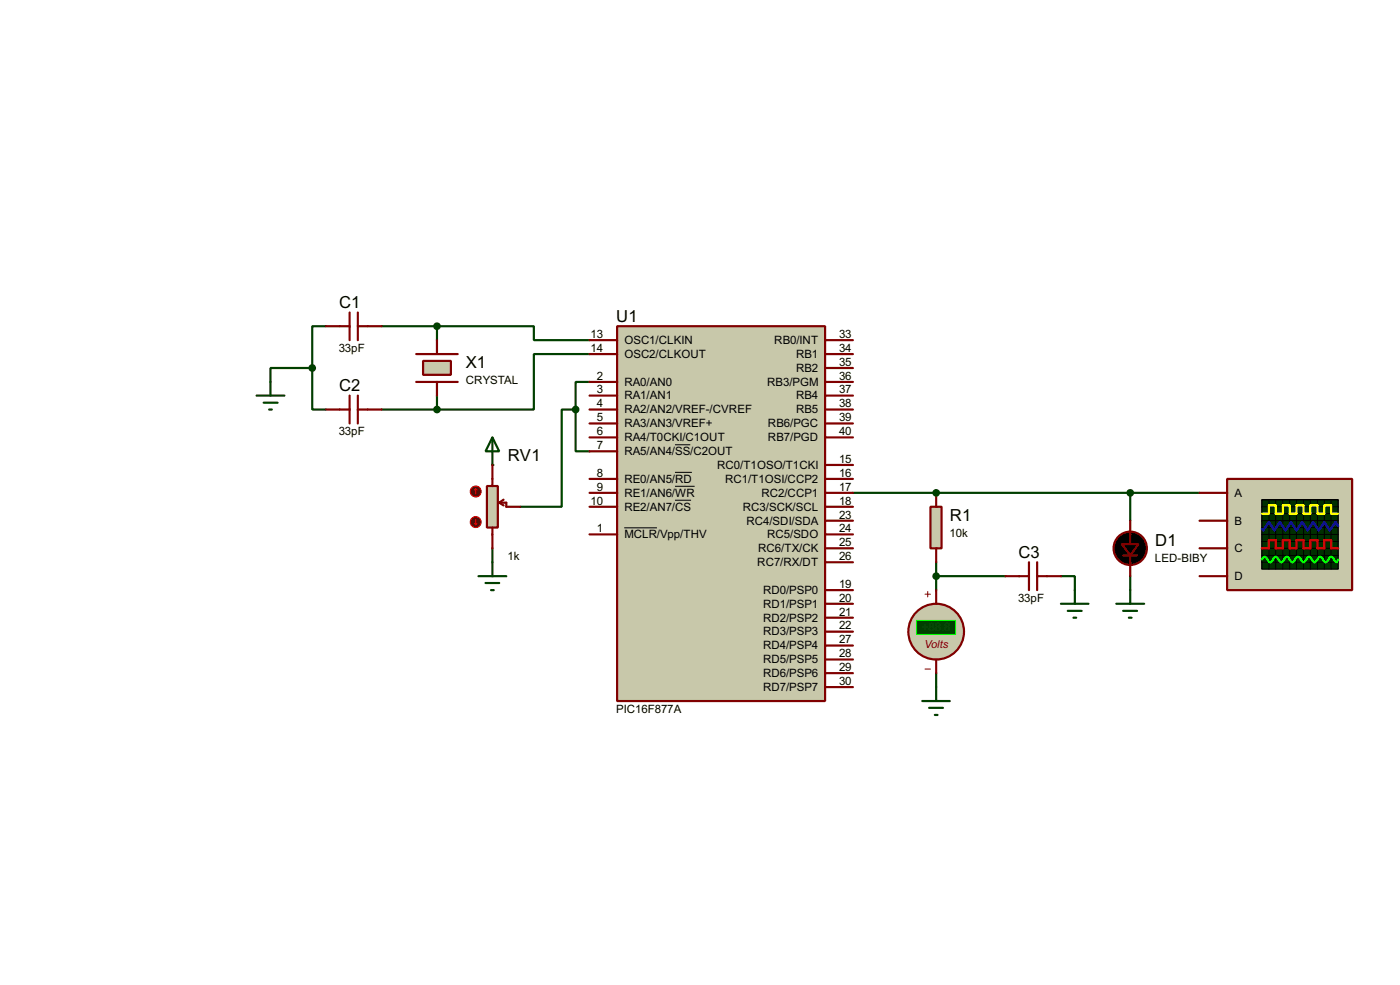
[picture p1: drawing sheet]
<svg xmlns="http://www.w3.org/2000/svg" width="256mm" height="180mm" viewBox="0 0 256 180" stroke-linecap="round" stroke-linejoin="round" font-family="sans-serif">
<path d="M59.7 59.7h-2.5v7.7M69.9 59.7h10.2M80.1 59.7h17.7v2.6h10.2M80.1 59.7v2.6M57.2 67.4v7.6h2.5M57.2 67.4h-7.6v2.5M69.9 75h10.2M80.1 72.4v2.6M108 64.8h-10.2v10.2h-17.7" fill="none" stroke="#004000" stroke-width=".4"/>
<circle cx="90.2" cy="85.1" r=".2" fill="#004000"/>
<path d="M105.5 75v7.6h2.5M105.5 75h-2.6v17.8h-7.6M108 69.9h-2.5v5.1M156.3 90.2h15.2M90.2 100.4v2.5M171.5 102.9v5.1M171.5 105.5h12.7M194.4 105.5h2.5v2.5M171.5 123.2v2.6" fill="none" stroke="#004000" stroke-width=".4"/>
<circle cx="171.5" cy="90.2" r=".2" fill="#004000"/>
<path d="M171.5 90.2h48.3M207.1 90.2v5.1M207.1 105.5v2.5" fill="none" stroke="#004000" stroke-width=".4"/>
<path d="M113.1 59.7h38.1v68.6h-38.1z" fill="#c8c8aa" stroke="#800000" stroke-width=".4"/>
<g fill="none" stroke="#800000" stroke-width=".4">
<path d="M76.3 69.9h7.6M76.3 64.8h7.6M108 69.9h5.1M108 72.4h5.1M108 75h5.1M108 62.3h5.1M108 64.8h5.1M108 77.5h5.1M151.2 69.9h5.1M151.2 72.4h5.1M151.2 75h5.1M151.2 62.3h5.1"/>
<path d="M151.2 64.8h5.1M151.2 77.5h5.1M151.2 67.4h5.1M108 80.1h5.1M108 82.6h5.1M108 87.7h5.1M108 90.2h5.1M108 92.8h5.1M108 97.8h5.1M151.2 80.1h5.1M151.2 87.7h5.1M151.2 90.2h5.1"/>
<path d="M151.2 92.8h5.1M151.2 97.8h5.1M151.2 95.3h5.1M151.2 85.1h5.1M151.2 108h5.1M151.2 110.5h5.1M151.2 118.2h5.1M151.2 115.6h5.1M151.2 113.1h5.1M151.2 102.9h5.1M151.2 100.4h5.1M151.2 125.8h5.1"/>
<path d="M151.2 123.2h5.1M151.2 120.7h5.1"/>
</g>
<path d="M114.4 96.6h6M123.7 81.4h2.8M123.7 86.5h3.1M123.7 89h3.6M123.7 91.6h2.9" fill="none" stroke="#000" stroke-width=".18"/>
<path d="M77.5 66.1h5.1v2.5h-5.1z" fill="#c8c8aa" stroke="#800000" stroke-width=".4"/>
<path d="M59.7 59.7h4.4M64.1 57.2v5.1M65.6 57.2v5.1M65.6 59.7h4.3M59.7 75h4.4M64.1 72.4v5.1M65.6 72.4v5.1M65.6 75h4.3M80.1 62.3v2.5M80.1 69.9v2.5" fill="none" stroke="#800000" stroke-width=".4"/>
<g fill="#004000" stroke="#004000" stroke-width=".4">
<circle cx="80" cy="59.7" r=".5"/>
<circle cx="80" cy="75" r=".5"/>
<circle cx="57.2" cy="67.4" r=".5"/>
</g>
<path d="M47 72.4h5.1M48.3 73.7h2.6M49.3 75h.5M49.6 69.9v2.5M90.2 80.1l1.3 2.5h-2.5zM90.2 80.1v5" fill="none" stroke="#004000" stroke-width=".4"/>
<path d="M89.2 89h2v7.6h-2z" fill="#c8c8aa" stroke="#800000" stroke-width=".4"/>
<path d="M90.2 85.1v3.9M90.2 96.6v3.8M91.5 92l.8 .5M91.5 92h1.3v.8h2.5M92.3 91.5l-.8 .5" fill="none" stroke="#800000" stroke-width=".4"/>
<circle cx="87.1" cy="90" r="1" fill="#400000" stroke="#f00" stroke-width=".2"/>
<path d="M87.2 89.5l-.3 .2M87.2 89.5l.2 .2M87.2 89.5v1" fill="none" stroke="#f00" stroke-width=".2"/>
<circle cx="87.1" cy="95.6" r="1" fill="#400000" stroke="#f00" stroke-width=".2"/>
<path d="M86.9 95.8l.3 .3M87.2 95.1v1M87.4 95.8l-.2 .3" fill="none" stroke="#f00" stroke-width=".2"/>
<path d="M87.7 105.5h5.1M89 106.7h2.5M90 108h.5M90.2 102.9v2.6" fill="none" stroke="#004000" stroke-width=".4"/>
<circle cx="105.4" cy="75" r=".5" fill="#004000" stroke="#004000" stroke-width=".4"/>
<path d="M170.5 92.8h2v7.6h-2z" fill="#c8c8aa" stroke="#800000" stroke-width=".4"/>
<path d="M171.5 90.2v2.6M171.5 100.4v2.5" fill="none" stroke="#800000" stroke-width=".4"/>
<path d="M224.8 87.7h22.9v20.3h-22.9z" fill="#c8c8aa" stroke="#800000" stroke-width=".4"/>
<path d="M231.2 91.5h14v12.7h-14z" fill="#003000" stroke="#000" stroke-width=".25"/>
<g fill="none" stroke="#000" stroke-width=".18">
<path d="M231.2 95.3h14M231.2 92.8h14M231.2 94h14M231.2 96.6h14M231.2 99.1h14M231.2 97.8h14M232.5 91.5v12.7M233.7 91.5v12.7M235 91.5v12.7M236.3 91.5v12.7M237.5 91.5v12.7M238.8 91.5v12.7"/>
<path d="M240.1 91.5v12.7M241.4 91.5v12.7M242.6 91.5v12.7M243.9 91.5v12.7M231.2 100.4h14M231.2 101.7h14M231.2 102.9h14"/>
</g>
<path d="M231.2 94h1.3v-1.5h1.2v1.5h1.3v-1.5h1.3v1.5h1.2v-1.5h1.3v1.5h1.3v-1.5h1.3v1.5h1.2v-1.5h1.3v1.5h1.3" fill="none" stroke="#ff0" stroke-width=".4"/>
<path d="M231.2 100.4h1.3v-1.5h1.2v1.5h1.3v-1.5h1.3v1.5h1.2v-1.5h1.3v1.5h1.3v-1.5h1.3v1.5h1.2v-1.5h1.3v1.5h1.3" fill="none" stroke="#f00" stroke-width=".4"/>
<path d="M245.2 96.3l-.5-.7-1.1 1.5-1-1.5-1 1.5-1-1.5-1 1.5-1-1.5-1.1 1.5-1-1.5-1 1.5-1-1.5-1 1.5-1-1.5-1.1 1.5-.2-.3" fill="none" stroke="#00f" stroke-width=".4"/>
<path d="M231.2 102.4a.54 .54 0 0 1 .7-.4l.5 .8 .3 .1 .3-.1 .4-.8 .3-.1 .3 .1 .2 .4a.54 .54 0 0 0 .8 .4l.5-.8 .3-.1 .2 .1 .5 .8 .3 .1 .2-.1 .5-.8a.6 .6 0 0 1 .9 .5l.4 .4 .3-.1 .4-.8 .3-.1 .3 .1 .5 .8a.6 .6 0 0 0 .8-.5l.5-.4 .2 .1 .5 .8 .3 .1 .2-.1 .5-.8a.6 .6 0 0 1 .9 .5l.4 .4 .3-.5" fill="none" stroke="#0f0" stroke-width=".4"/>
<path d="M219.8 90.2h5M219.8 95.3h5M219.8 100.4h5M219.8 105.5h5" fill="none" stroke="#800000" stroke-width=".4"/>
<circle cx="171.5" cy="115.6" r="5.1" fill="#c8c8aa" stroke="#800000" stroke-width=".4"/>
<path d="M169.5 108.8h1M170 108.3v1M169.5 122.5h1" fill="none" stroke="#800000" stroke-width=".18"/>
<path d="M167.9 113.6h7.2v2.5h-7.2z" fill="#004000" stroke="#0f0" stroke-width=".2"/>
<path d="M207.1 95.3v4.3M171.5 108v2.5M184.2 105.5h4.3M188.5 102.9v5.1M190 102.9v5.1M190 105.5h4.4M205.8 101.7h2.5M207.1 101.7v3.8M171.5 120.7v2.5" fill="none" stroke="#800000" stroke-width=".4"/>
<g fill="#004000" stroke="#004000" stroke-width=".4">
<circle cx="171.5" cy="105.5" r=".5"/>
<circle cx="171.5" cy="90.2" r=".5"/>
<circle cx="207" cy="90.2" r=".5"/>
</g>
<path d="M194.4 110.5h5M195.6 111.8h2.6M196.7 113.1h.5M196.9 108v2.5M204.5 110.5h5.1M205.8 111.8h2.5M206.8 113.1h.5M207.1 108v2.5M169 128.3h5M170.2 129.6h2.6M171.3 130.9h.5M171.5 125.8v2.5" fill="none" stroke="#004000" stroke-width=".4"/>
<g fill="#000" stroke="#800000" stroke-width=".4">
<path d="M205.5 99.6h3.1l-1.5 2.1z"/>
<circle cx="207" cy="100.4" r="3.1"/>
</g>
<g font-size="3.4">
<text x="62.1" y="56.4">C1</text>
<text x="112.9" y="58.9">U1</text>
<text x="62.1" y="71.6">C2</text>
<text x="85.4" y="67.4">X1</text>
<text x="93" y="84.3">RV1</text>
<text x="174" y="95.3">R1</text>
<text x="211.6" y="99.9">D1</text>
<text x="186.6" y="102.1">C3</text>
</g>
<g font-size="2.4">
<text x="62.1" y="64.4">33pF</text>
<text x="108.2" y="61.9">13</text>
<text x="108.2" y="64.4">14</text>
<text x="114.4" y="63">OSC1/CLKIN</text>
<text x="114.4" y="65.5">OSC2/CLKOUT</text>
<text x="141.8" y="63">RB0/INT</text>
<text x="145.8" y="65.5">RB1</text>
<text x="153.7" y="64.4">34</text>
<text x="153.7" y="61.9">33</text>
<text x="85.3" y="70.3">CRYSTAL</text>
<text x="109.4" y="69.5">2</text>
<text x="109.4" y="72">3</text>
<text x="114.4" y="70.6">RA0/AN0</text>
<text x="140.5" y="70.6">RB3/PGM</text>
<text x="145.8" y="68.1">RB2</text>
<text x="153.7" y="72">37</text>
<text x="153.7" y="69.5">36</text>
<text x="153.7" y="67">35</text>
<text x="109.4" y="74.6">4</text>
<text x="109.4" y="77.1">5</text>
<text x="114.4" y="73.1">RA1/AN1</text>
<text x="114.4" y="75.7">RA2/AN2/VREF-/CVREF</text>
<text x="145.8" y="75.7">RB5</text>
<text x="145.8" y="73.1">RB4</text>
<text x="153.7" y="77.1">39</text>
<text x="153.7" y="74.6">38</text>
<text x="62.1" y="79.6">33pF</text>
<text x="109.4" y="79.7">6</text>
<text x="109.4" y="82.2">7</text>
<text x="114.4" y="80.8">RA4/T0CKI/C1OUT</text>
<text x="114.4" y="83.3">RA5/AN4/SS/C2OUT</text>
<text x="114.4" y="78.2">RA3/AN3/VREF+</text>
<text x="140.7" y="80.8">RB7/PGD</text>
<text x="140.7" y="78.2">RB6/PGC</text>
<text x="153.7" y="79.7">40</text>
<text x="109.4" y="87.3">8</text>
<text x="109.4" y="89.8">9</text>
<text x="114.4" y="88.4">RE0/AN5/RD</text>
<text x="131.4" y="85.8">RC0/T1OSO/T1CKI</text>
<text x="132.8" y="88.4">RC1/T1OSI/CCP2</text>
<text x="153.7" y="87.3">16</text>
<text x="153.7" y="89.8">17</text>
<text x="153.7" y="84.7">15</text>
<text x="108.2" y="92.4">10</text>
<text x="114.4" y="90.9">RE1/AN6/WR</text>
<text x="114.4" y="93.5">RE2/AN7/CS</text>
<text x="136.1" y="93.5">RC3/SCK/SCL</text>
<text x="139.5" y="90.9">RC2/CCP1</text>
<text x="153.7" y="92.4">18</text>
<text x="153.7" y="94.9">23</text>
<text x="226.1" y="90.9">A</text>
<text x="109.4" y="97.4">1</text>
<text x="114.4" y="98.5">MCLR/Vpp/THV</text>
<text x="136.7" y="96">RC4/SDI/SDA</text>
<text x="138.9" y="101.1">RC6/TX/CK</text>
<text x="140.5" y="98.5">RC5/SDO</text>
<text x="153.7" y="100">25</text>
<text x="153.7" y="97.4">24</text>
<text x="174" y="98.2">10k</text>
<text x="226.1" y="96">B</text>
<text x="226.1" y="101.1">C</text>
<text x="93" y="102.5">1k</text>
<text x="138.7" y="103.6">RC7/RX/DT</text>
<text x="153.7" y="107.6">19</text>
<text x="153.7" y="102.5">26</text>
<text x="211.6" y="102.8">LED-BIBY</text>
<text x="226.1" y="106.2">D</text>
<text x="139.8" y="108.7">RD0/PSP0</text>
<text x="139.8" y="111.2">RD1/PSP1</text>
<text x="139.8" y="113.8">RD2/PSP2</text>
<text x="153.7" y="110.1">20</text>
<text x="153.7" y="112.7">21</text>
<text x="186.5" y="110.1">33pF</text>
<text x="139.8" y="118.9">RD4/PSP4</text>
<text x="139.8" y="116.3">RD3/PSP3</text>
<text x="153.7" y="117.8">27</text>
<text x="153.7" y="115.2">22</text>
<text x="139.8" y="123.9">RD6/PSP6</text>
<text x="139.8" y="121.4">RD5/PSP5</text>
<text x="153.7" y="125.4">30</text>
<text x="153.7" y="122.8">29</text>
<text x="153.7" y="120.3">28</text>
<text x="112.9" y="130.4">PIC16F877A</text>
<text x="139.8" y="126.5">RD7/PSP7</text>
</g>
<text font-size="2.4" fill="#008000" x="168.9" y="115.6">+88.8</text>
<text font-size="2.3" fill="#800000" x="169.3" y="118.6">Volts</text>
</svg>
